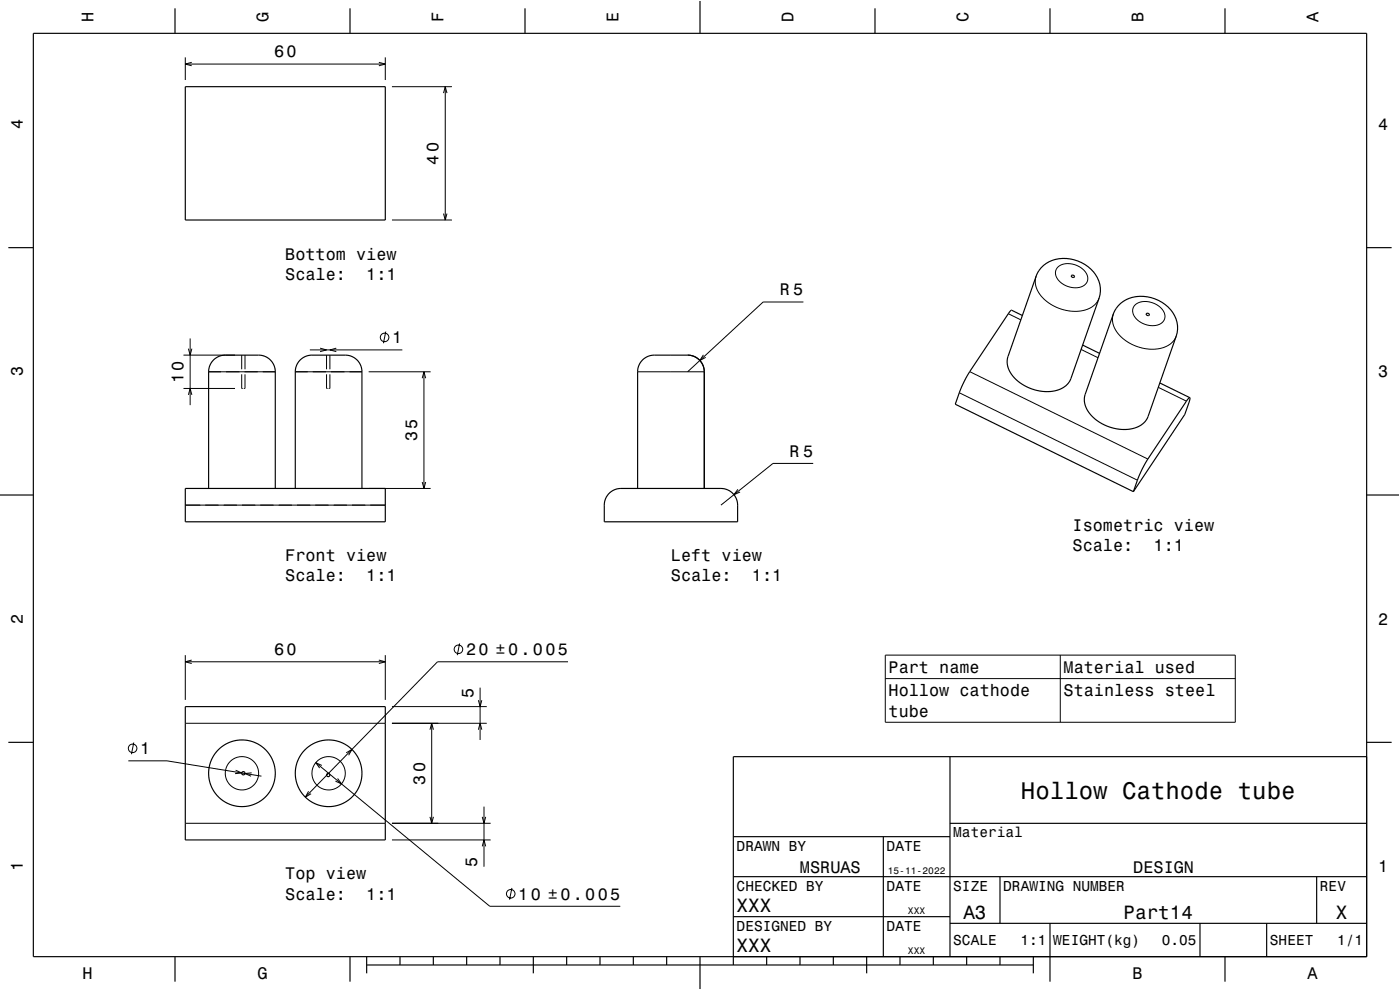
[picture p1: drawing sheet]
<svg xmlns="http://www.w3.org/2000/svg" width="420mm" height="297mm" viewBox="0 0 420 297" stroke-linecap="round" stroke-linejoin="round" font-family="sans-serif">
<g fill="none" stroke="#000" stroke-width=".3">
<path d="M55.6 17.2v6.8M55.6 19.2h60M57.5 18.7l-1.9 .5 1.9 .5M113.7 18.7l1.9 .5-1.9 .5M115.6 17.2v6.8M117.6 26h18M133.1 27.9l.5-1.9 .5 1.9M133.6 26v40M117.6 66h18M133.1 64.1l.5 1.9 .5-1.9M115.7 99.5l-.7 3.5M241 90.6h-12l-22.7 20.9"/>
<path d="M302.5 94.1l3.8 1.9M310.8 82.8l-.2 1.2 .1 1.4 .4 1.3 .9 1.6 1.1 1.3 1.5 1.2 3.5 1.8 3.6 .8 3.6-.3 1.6-.6 1.2-.8 1-1.1 .6-1.1M317.3 80.2a5.9 5.9 0 0 1 9 3.2 3.3 3.3 0 0 1-4.2 2.9 5.5 5.5 0 0 1-5.5-4.6zM334 94.2l-.3 1.4 .2 1.4 .5 1.4 .8 1.4 2.7 2.5 3.3 1.7 3.9 .8 3.6-.4 1.3-.5 1.3-.9 1-1 .6-1.2M340.5 91.5a5.9 5.9 0 0 1 9 3.3 3.3 3.3 0 0 1-4.3 2.9 5.3 5.3 0 0 1-5.4-4.9zM55 116.5h15.5M55 106.5h15.5M56.5 104.6l.5 1.9 .6-1.9M56.5 118.5l.5-2 .6 2M57 101.5v20M62.6 111.5h20M72.5 112.3v4.2h.3"/>
<path d="M72.5 106.5v4.3M73.5 112.3v4.2h-.4M73.5 106.5v4.3M88.6 111.5h20M93 105h27.7M96 104.5l2 .5-2 .5M98 112.3v4.2h.3M98 106.5v4.3M99 112.3v4.2h-.4M99 106.5v4.3M100.9 104.5l-1.9 .5 1.9 .5M110.6 111.5h18.6"/>
<path d="M126.7 113.5l.5-2 .5 2M127.2 111.5v35M191.3 111.5h20M211 106.5l-1 1.6 1.7-.9M287.8 117.8l53.4 26.3M290.9 111.5l53.5 26.2M324.3 104.8l5.1 2.5M347.5 116.2l8.4 4.1M244 139h-12.1l-15.6 12.5M55.6 151.5h60M110.6 146.5h18.6M126.7 144.6l.5 1.9 .5-1.9"/>
<path d="M221.4 146.8l-1.2 1.6 1.8-.8M55.6 196.5v13.5M55.6 198.5h60M57.5 198l-1.9 .5 1.9 .6M113.7 198l1.9 .5-1.9 .6M115.6 196.5v13.5M137.9 193l-.7 3.5M170.4 198.5h-39.1l-39.7 40.6M265.6 196.5h105v20.2h-105zM318.1 196.5v20.2M55.6 217h60M117.6 217h28.4"/>
<path d="M117.6 212h28.4M129 218.9l.5-1.9 .5 1.9M129.5 217v30M143.5 218.9l.5-1.9 .5 1.9M143.5 210.1l.5 1.9 .5-1.9M144 206.3v15.7M265.6 203.6h105M38.5 228.3h11.6l28.3 4.6M40.1 222.8l-.7 3.5M70.7 231.1l1.8 .8-2 .2M75.5 231.9l-2 .2 1.8 .8M92.6 237.4l-1 1.7 1.7-1"/>
<path d="M94.7 228.8l52.2 43.1h39.2M96.5 229.6l-1.8-.8 1.2 1.6M101.3 233.5l1.1 1.7-1.8-.9M103.9 225.9l1.7-1.1-1 1.8M55.6 247h60M117.6 247h29.6M117.6 252h29.6M129 245.1l.5 1.9 .5-1.9M144.7 245.1l.5 1.9 .5-1.9M144.7 253.9l.5-1.9 .5 1.9M145.2 242v18M153.6 266.4l-.7 3.5"/>
<circle cx="115.4" cy="101.2" r="1.28"/>
<circle cx="137.5" cy="194.8" r="1.28"/>
<circle cx="39.8" cy="224.5" r="1.28"/>
<circle cx="72.6" cy="232" r="5"/>
<circle cx="98.6" cy="232" r="5"/>
<circle cx="153.2" cy="268.1" r="1.28"/>
</g>
<g fill="none" stroke="#000" stroke-width=".35">
<path d="M10 10h400v277h-400zM52.5 2.5v7.5M105 2.5v7.5M157.5 2.5v7.5M210 0v10M262.5 2.5v7.5M315 2.5v7.5M367.5 2.5v7.5M55.6 26h60v40h-60zM2.5 74.3h7.5M410 74.3h7.5M306.7 94.6l-3.2-1.5-.6 .5-12.5 18.7-2 3.9-1.8 5.1 53.4 26.2"/>
<path d="M312.3 80.4a10.7 10.7 0 0 1 15 .3 8.3 8.3 0 0 1 2.4 8.8l-8.4 24-.8 1.5-.9 .9-1.4 .8-3.1 .8-3.8-.3-3.7-1.4-2.4-1.6-1.8-2-1-2.1-.2-2.2 8.6-25.1zM321.4 82.7l.6-.1 .3 .5a.51 .51 0 0 1-.6 .1 .51 .51 0 0 1-.3-.5zM335.5 91.7a10.7 10.7 0 0 1 14.9 .4 8.3 8.3 0 0 1 2.5 8.7l-8.5 24.1-.9 1.6-1.1 1-1.2 .6-3.2 .7-3.5-.3-3.6-1.2-2.4-1.6-1.8-1.9-1.2-2.4-.2-2.1 8.7-25.2zM343.9 94.1l.6-.1 .3 .5a.51 .51 0 0 1-.6 .1 .51 .51 0 0 1-.3-.5zM324.8 103.5l5.1 2.5M347.9 114.9l9 4.4M356.9 119.3l-1 1-12 18.1-2.1 4.2-1.8 4.9M356.9 119.3v1l-1.5 4-15.4 23.2M0 148.5h10M55.6 146.5h60v10h-60zM62.6 146.5v-35a5 5 0 0 1 5-5h10a5 5 0 0 1 5 5v35M88.6 146.5v-35a5 5 0 0 1 5-5h10a5 5 0 0 1 5 5v35"/>
<path d="M182.7 148.1a5 5 0 0 1 3.6-1.6h30a5 5 0 0 1 5 5v5h-40v-5a5 5 0 0 1 1.4-3.4zM191.3 146.5v-35a5 5 0 0 1 5-5h10a5 5 0 0 1 5 5v35M410 148.5h10M55.6 212h60v40h-60zM2.5 222.7h7.5M285 227v60M410 222.7h7.5M410 227h-190v62.5M220 251h65M265 251v36M285 247h125M220 275h65"/>
<path d="M220 263h190M285 277h125M300 263v14M315 277v17.5M360 277v10M380 277v10M395 263v14M52.5 287v7.5M105 287v7.5M110 289.5h200M110 287v5M120 287v2.5"/>
<path d="M130 287v2.5M140 287v2.5M150 287v2.5M160 287v5M170 287v2.5M180 287v2.5M190 287v2.5M200 287v2.5M210 287v10M230 287v2.5M240 287v2.5M250 287v2.5"/>
<path d="M260 287v5M270 287v2.5M280 287v2.5M290 287v2.5M300 287v2.5M310 287v5M367.5 287v7.5"/>
<circle cx="72.6" cy="232" r="10"/>
<circle cx="73" cy="232" r=".5"/>
<circle cx="98.5" cy="232.5" r=".5"/>
<circle cx="98.6" cy="232" r="10"/>
</g>
<path d="M0 0h420v297h-420" fill="none" stroke="#fff" stroke-width=".3"/>
<text font-size="7.2" x="306.3" y="239.6">Hollow Cathode tube</text>
<g font-size="5.8">
<text x="221" y="273.6">XXX</text>
<text x="289" y="275.6">A3</text>
<text x="337.1" y="275.6">Part14</text>
<text x="400.8" y="275.6">X</text>
<text x="221" y="285.6">XXX</text>
</g>
<g font-size="5">
<text x="28.1" y="6.5" transform="rotate(-90 28.1 6.5)">H</text>
<text x="80.6" y="6.5" transform="rotate(-90 80.6 6.5)">G</text>
<text x="133.1" y="6.5" transform="rotate(-90 133.1 6.5)">F</text>
<text x="185.6" y="6.5" transform="rotate(-90 185.6 6.5)">E</text>
<text x="238.1" y="6.5" transform="rotate(-90 238.1 6.5)">D</text>
<text x="290.6" y="6.5" transform="rotate(-90 290.6 6.5)">C</text>
<text x="343.1" y="6.5" transform="rotate(-90 343.1 6.5)">B</text>
<text x="395.6" y="6.5" transform="rotate(-90 395.6 6.5)">A</text>
<text x="82.2" y="17.2">60</text>
<text x="6.8" y="38.7" transform="rotate(-90 6.8 38.7)">4</text>
<text x="413.5" y="39">4</text>
<text x="131.6" y="49.4" transform="rotate(-90 131.6 49.4)">40</text>
<text x="85.6" y="77.9">Bottom view</text>
<text x="85.6" y="83.9">Scale:</text>
<text x="109.9" y="83.9">1:1</text>
<text x="234" y="88.6">R 5</text>
<text x="117.7" y="103">1</text>
<text x="6.8" y="112.9" transform="rotate(-90 6.8 112.9)">3</text>
<text x="413.5" y="113.2">3</text>
<text x="55" y="114.9" transform="rotate(-90 55 114.9)">10</text>
<text x="125.2" y="132.4" transform="rotate(-90 125.2 132.4)">35</text>
<text x="236.9" y="137">R 5</text>
<text x="321.8" y="159.4">Isometric view</text>
<text x="321.8" y="165.4">Scale:</text>
<text x="346.1" y="165.4">1:1</text>
<text x="85.6" y="168.4">Front view</text>
<text x="201.3" y="168.4">Left view</text>
<text x="85.6" y="174.4">Scale:</text>
<text x="109.9" y="174.4">1:1</text>
<text x="201.3" y="174.4">Scale:</text>
<text x="225.6" y="174.4">1:1</text>
<text x="6.8" y="187.1" transform="rotate(-90 6.8 187.1)">2</text>
<text x="413.5" y="187.4">2</text>
<text x="82.2" y="196.5">60</text>
<text x="139.8" y="196.5">20 ±0.005</text>
<text x="266.6" y="201.9">Part name</text>
<text x="319.1" y="201.9">Material used</text>
<text x="142" y="209.3" transform="rotate(-90 142 209.3)">5</text>
<text x="266.6" y="208.9">Hollow cathode</text>
<text x="319.1" y="208.9">Stainless steel</text>
<text x="266.6" y="215">tube</text>
<text x="42.1" y="226.3">1</text>
<text x="127.5" y="235.4" transform="rotate(-90 127.5 235.4)">30</text>
<text x="6.8" y="261.3" transform="rotate(-90 6.8 261.3)">1</text>
<text x="85.6" y="263.8">Top view</text>
<text x="143.2" y="260" transform="rotate(-90 143.2 260)">5</text>
<text x="240" y="261.9">MSRUAS</text>
<text x="340" y="261.9">DESIGN</text>
<text x="413.5" y="261.6">1</text>
<text x="85.6" y="269.9">Scale:</text>
<text x="109.9" y="269.9">1:1</text>
<text x="155.5" y="269.9">10 ±0.005</text>
<text x="24.7" y="293.8">H</text>
<text x="77.2" y="293.8">G</text>
<text x="339.7" y="293.8">B</text>
<text x="392.2" y="293.8">A</text>
</g>
<g font-size="4.3">
<text x="286" y="251.2">Material</text>
<text x="221" y="255.2">DRAWN BY</text>
<text x="266" y="255.2">DATE</text>
<text x="221" y="267.2">CHECKED BY</text>
<text x="266" y="267.2">DATE</text>
<text x="286" y="267.2">SIZE</text>
<text x="301" y="267.2">DRAWING NUMBER</text>
<text x="396" y="267.2">REV</text>
<text x="221" y="279.2">DESIGNED BY</text>
<text x="266" y="279.2">DATE</text>
<text x="286" y="283.6">SCALE</text>
<text x="306.2" y="283.6">1:1</text>
<text x="316" y="283.6">WEIGHT(kg)</text>
<text x="348.6" y="283.6">0.05</text>
<text x="381" y="283.6">SHEET</text>
<text x="401.2" y="283.6">1/1</text>
</g>
<g font-size="2.9">
<text x="266.3" y="262.3">15-11-2022</text>
<text x="272.4" y="274.3">XXX</text>
<text x="272.4" y="286.3">XXX</text>
</g>
</svg>
